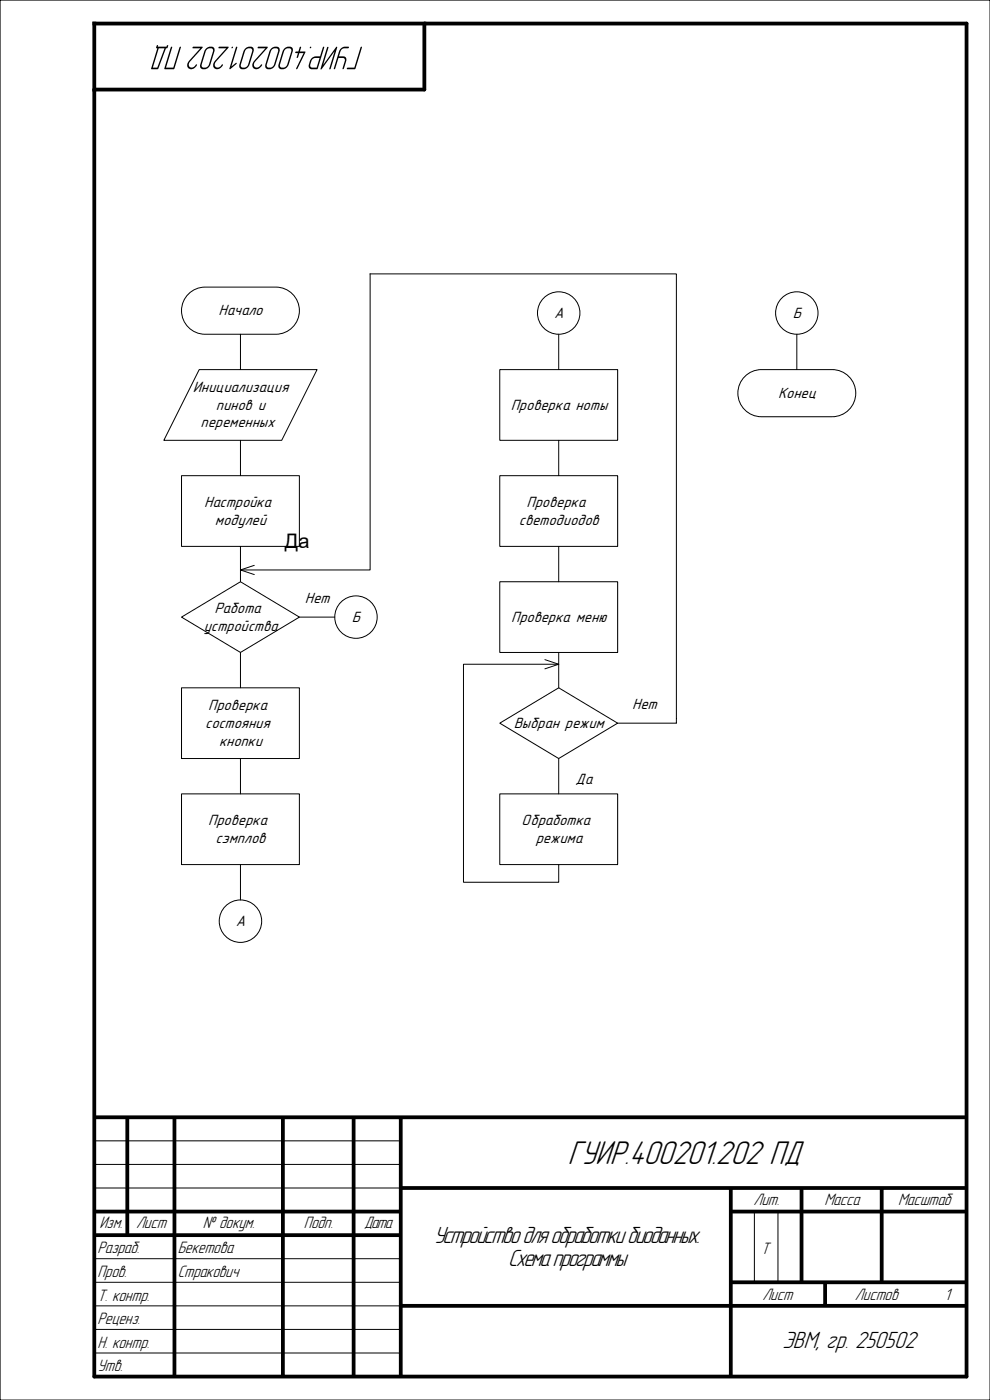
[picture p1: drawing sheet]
<svg xmlns="http://www.w3.org/2000/svg" width="210mm" height="297mm" viewBox="0 0 210 297" stroke-linecap="round" stroke-linejoin="round" font-family="sans-serif">
<path d="M0 0h210v297h-210z" fill="none" stroke="#000" stroke-width=".25"/>
<path d="M20 5h185v287h-185zM90 5v14h-70" fill="none" stroke="#000" stroke-width=".8"/>
<g fill="none" stroke="#000" stroke-width=".8" stroke-linecap="butt">
<path d="M20 237h185M27 237v25M37 237v55M60 237v55M75 237v55M85 237v55M20 257h65M85 252h120M155 252v40M155 257h50M170 252v20M187 252v20"/>
<path d="M20 262h65M85 277h120M155 272h50M175 272v5"/>
</g>
<path d="M20 242h65M20 247h65M20 252h65M160 257v15M165 257v15M20 267h65M20 272h65M20 277h65M20 282h65M20 287h65" fill="none" stroke="#000" stroke-width=".21"/>
<g fill="#000">
<path d="M49.1 10.1a.17 .17 0 0 0 .3 0 .17 .17 0 0 0-.3 0zM46.4 10v.2h1.6l-2.3 2.6a1.01 1.01 0 0 0-.2 1.7 1.01 1.01 0 0 0 1.6-.4l.2-.4h-.3a.74 .74 0 0 1-.8 .6 .74 .74 0 0 1-.6-.8l2.9-3.5-.1-.1zM43.6 10.4l-1.1 3.3a.81 .81 0 0 0 .2 .9 .81 .81 0 0 0 1 .1l.4-.3 .4-.5 1-3a.8 .8 0 0 0-.3-.9 .8 .8 0 0 0-.9-.1zM43.8 10.6a.78 .78 0 0 1 1.4 .1l-.9 3a.85 .85 0 0 1-.7 .6 .85 .85 0 0 1-.8-.4zM40.9 10v.2h1.6l-2.3 2.6a1.01 1.01 0 0 0-.2 1.7 1.01 1.01 0 0 0 1.6-.4l.2-.4h-.3a.74 .74 0 0 1-.8 .6 .74 .74 0 0 1-.6-.8l2.9-3.5-.1-.1zM36.3 9.9l-1.4 4.6v.2l2-.1 1.5-4.6-.1-.1-.2 .2-1.4 4.2h-1.5l1.3-4.2v-.2zM33.3 9.6l-.2 .6h.3l-1.3 4.3 .1 .2h1.3l1.7-4.5h.3l.2-.5-.3-.1-.1 .3h-1.8v-.3zM33.7 10.2h1.2l-1.5 4.1h-1z"/>
<path d="M63.6 9.9l-.3 1h-.5l-.2 .2 .1 .2h.5l-.3 1 .3-.2 .3-.8h.9l-1.6 3.2 .1 .2 1.9-3.6-.1-.2h-1.1l.3-.9zM60.2 10.4l-1.1 3.3a.81 .81 0 0 0 .2 .9 .81 .81 0 0 0 1 .1l.5-.3 .3-.5 1-3a.8 .8 0 0 0-.2-.9 .8 .8 0 0 0-1-.1zM60.4 10.6a.78 .78 0 0 1 1.4 .1l-.9 3a.85 .85 0 0 1-.7 .6 .85 .85 0 0 1-.8-.4zM57.4 10.4l-1.1 3.3a.81 .81 0 0 0 .2 .9 .81 .81 0 0 0 1 .1l.5-.3 .3-.5 1-3a.8 .8 0 0 0-.2-.9 .8 .8 0 0 0-1-.1zM57.6 10.6a.78 .78 0 0 1 1.4 .1l-.9 3a.85 .85 0 0 1-.7 .6 .85 .85 0 0 1-.8-.4zM54.7 10v.2h1.6l-2.3 2.6a1.01 1.01 0 0 0-.2 1.7 1.01 1.01 0 0 0 1.6-.4l.2-.4h-.2a.74 .74 0 0 1-.9 .6 .74 .74 0 0 1-.6-.8l2.9-3.5-.1-.1zM51.9 10.4l-1.1 3.3a.81 .81 0 0 0 .2 .9 .81 .81 0 0 0 1 .1l.5-.3 .3-.5 1-3a.8 .8 0 0 0-.2-.9 .8 .8 0 0 0-1-.1zM52.1 10.6a.78 .78 0 0 1 1.4 .1l-.9 3a.85 .85 0 0 1-.7 .6 .85 .85 0 0 1-.8-.4zM50.1 9.9l-1.4 4.8 1.5-1.2-.2-.2-.9 .8 1.2-4v-.2z"/>
<path d="M76.5 9.9l-1.3 4.4-1.5 .1-.1 .2h1.7l1.5-4.5-.1-.2zM72.2 10.4l-.3 .5-1.1 3.8 .3-.2 .7-2.2h.9a.46 .46 0 0 1 .4 .7l-.4 1.7 .3-.2 .5-2-.5-.5h-1.1l.5-1.4 .5-.3 1-.1 .1-.2-.1-.1a1.69 1.69 0 0 0-1.7 .5zM69.4 10l-1.4 4.7 .3-.1 2.7-3.7-1.2 3.7h.3l1.4-4.6-.1-.1-.2 .1-2.7 3.8 1.2-3.7-.1-.2zM66.3 12.6l.4-.3h1.1l-.6 2h-1a.47 .47 0 0 1-.4-.6zM66.2 12.2a1.9 1.9 0 0 0-.5 2.4l.4 .1 1.2-.1 1.4-4.7-.2 .2-.6 1.9a1.92 1.92 0 0 0-1.7 .2zM65.7 10.1a.17 .17 0 0 0 .3 0 .17 .17 0 0 0-.3 0z"/>
</g>
<path d="M39.7 62.7a5 5 0 0 1 3.8-1.8h15a5 5 0 0 1 5 5 5 5 0 0 1-5 5h-15a5 5 0 0 1-4.5-2.9 5 5 0 0 1 .7-5.3z" fill-rule="evenodd" fill="#fff"/>
<path d="M39.7 62.7a5 5 0 0 1 3.8-1.8h15a5 5 0 0 1 5 5 5 5 0 0 1-5 5h-15a5 5 0 0 1-4.5-2.9 5 5 0 0 1 .7-5.3z" fill="none" stroke="#000" stroke-width=".21"/>
<path d="M42.2 78.4h25.1l-7.6 15h-24.9z" fill-rule="evenodd" fill="#fff"/>
<path d="M42.2 78.4h25.1l-7.6 15h-24.9zM51 70.9v7.5" fill="none" stroke="#000" stroke-width=".21"/>
<path d="M38.5 100.9h25v15h-25z" fill-rule="evenodd" fill="#fff"/>
<path d="M51 93.4v7.5M38.5 100.9h25v15h-25z" fill="none" stroke="#000" stroke-width=".21"/>
<path d="M38.5 130.9l12.5-7.5 12.5 7.5-12.5 7.5z" fill-rule="evenodd" fill="#fff"/>
<path d="M51 115.9v7.5M38.5 130.9l12.5-7.5 12.5 7.5-12.5 7.5z" fill="none" stroke="#000" stroke-width=".21"/>
<path d="M38.5 145.9h25v15h-25z" fill-rule="evenodd" fill="#fff"/>
<path d="M38.5 145.9h25v15h-25z" fill="none" stroke="#000" stroke-width=".21"/>
<path d="M38.5 168.4h25v15h-25z" fill-rule="evenodd" fill="#fff"/>
<path d="M51 138.4v7.5M38.5 168.4h25v15h-25zM51 160.9v7.5" fill="none" stroke="#000" stroke-width=".21"/>
<path d="M106 78.4h25v15h-25z" fill-rule="evenodd" fill="#fff"/>
<path d="M106 78.4h25v15h-25z" fill="none" stroke="#000" stroke-width=".21"/>
<path d="M106 100.9h25v15h-25z" fill-rule="evenodd" fill="#fff"/>
<path d="M106 100.9h25v15h-25z" fill="none" stroke="#000" stroke-width=".21"/>
<circle cx="51" cy="195.4" r="4.5" fill="#fff"/>
<circle cx="51" cy="195.4" r="4.5" fill="none" stroke="#000" stroke-width=".21"/>
<circle cx="118.5" cy="66.4" r="4.5" fill="#fff"/>
<circle cx="118.5" cy="66.4" r="4.5" fill="none" stroke="#000" stroke-width=".21"/>
<path d="M106 123.4h25v15h-25z" fill-rule="evenodd" fill="#fff"/>
<path d="M106 123.4h25v15h-25z" fill="none" stroke="#000" stroke-width=".21"/>
<path d="M106 153.4l12.5-7.5 12.5 7.5-12.5 7.5z" fill-rule="evenodd" fill="#fff"/>
<path d="M106 153.4l12.5-7.5 12.5 7.5-12.5 7.5z" fill="none" stroke="#000" stroke-width=".21"/>
<path d="M106 168.4h25v15h-25z" fill-rule="evenodd" fill="#fff"/>
<path d="M118.5 70.9v7.5M118.5 93.4v7.5M53.9 119.9l-2.9 1 2.9 1M118.5 115.9v7.5M51 120.9h27.5v-62.8h65v95.3M115.6 139.9l2.9 1-2.9 1M118.5 138.4v7.5M118.5 140.9h-20.2v46.2h20.2v-3.7M143.5 153.3l-12.5 .1M106 168.4h25v15h-25zM118.5 160.9v7.5M51 183.4v7.5" fill="none" stroke="#000" stroke-width=".21"/>
<circle cx="75.5" cy="130.9" r="4.5" fill="#fff"/>
<g fill="none" stroke="#000" stroke-width=".21">
<path d="M63.5 130.9h7.5"/>
<circle cx="75.5" cy="130.9" r="4.5"/>
</g>
<circle cx="169" cy="66.4" r="4.5" fill="#fff"/>
<circle cx="169" cy="66.4" r="4.5" fill="none" stroke="#000" stroke-width=".21"/>
<path d="M157.7 80.2a5 5 0 0 1 3.8-1.8h15a5 5 0 0 1 5 5 5 5 0 0 1-5 5h-15a5 5 0 0 1-4.5-2.9 5 5 0 0 1 .7-5.3z" fill-rule="evenodd" fill="#fff"/>
<path d="M169 70.9v7.5M157.7 80.2a5 5 0 0 1 3.8-1.8h15a5 5 0 0 1 5 5 5 5 0 0 1-5 5h-15a5 5 0 0 1-4.5-2.9 5 5 0 0 1 .7-5.3z" fill="none" stroke="#000" stroke-width=".21"/>
<text font-size="7.4" x="120.4" y="247">ГУИР.400201.202 ПД</text>
<g font-size="5.3">
<text x="92" y="263.6">Устройство для обработки биоданных.</text>
<text x="107.8" y="268.6">Схема программы</text>
<text x="166" y="286">ЭВМ, гр. 250502</text>
</g>
<text font-size="4.2" x="60.4" y="116.3">Да</text>
<g font-size="3.7">
<text x="159.8" y="255.6">Лит.</text>
<text x="174.9" y="255.6">Масса</text>
<text x="190.5" y="255.6">Масштаб</text>
<text x="21.1" y="260.6">Изм.</text>
<text x="28.8" y="260.6">Лист</text>
<text x="43" y="260.6">№ докум.</text>
<text x="64.4" y="260.6">Подп.</text>
<text x="77.2" y="260.6">Дата</text>
<text x="20.7" y="265.9">Разраб.</text>
<text x="37.7" y="265.9">Бекетова</text>
<text x="161.4" y="265.9">Т</text>
<text x="20.7" y="270.9">Пров.</text>
<text x="20.7" y="275.9">Т. контр.</text>
<text x="37.7" y="270.9">Стракович</text>
<text x="161.7" y="275.8">Лист</text>
<text x="181.3" y="275.8">Листов</text>
<text x="200.3" y="275.8">1</text>
<text x="20.7" y="280.9">Реценз.</text>
<text x="20.7" y="285.9">Н. контр.</text>
<text x="20.7" y="290.9">Утв.</text>
</g>
<text font-size="3.4" x="40.9" y="83.1">Инициализация</text>
<g font-size="3.3">
<text x="46.3" y="66.9">Начало</text>
<text x="117.5" y="67.4">А</text>
<text x="168.2" y="67.4">Б</text>
<text x="45.8" y="86.9">пинов и</text>
<text x="108.3" y="86.9">Проверка ноты</text>
<text x="165" y="84.4">Конец</text>
<text x="42.6" y="90.7">переменных</text>
<text x="43.3" y="107.5">Настройка</text>
<text x="111.7" y="107.5">Проверка</text>
<text x="45.6" y="111.3">модулей</text>
<text x="110.1" y="111.3">светодиодов</text>
<text x="45.5" y="130">Работа</text>
<text x="64.7" y="127.9">Нет</text>
<text x="74.6" y="131.9">Б</text>
<text x="108.4" y="131.9">Проверка меню</text>
<text x="43.2" y="133.8">устройства</text>
<text x="43.5" y="154.4">состояния</text>
<text x="44.2" y="150.6">Проверка</text>
<text x="109" y="154.4">Выбран режим</text>
<text x="134.1" y="150.4">Нет</text>
<text x="46.5" y="158.2">кнопки</text>
<text x="122.1" y="166.3">Да</text>
<text x="44.2" y="175">Проверка</text>
<text x="45.7" y="178.8">сэмплов</text>
<text x="110.6" y="175">Обработка</text>
<text x="113.6" y="178.8">режима</text>
<text x="50" y="196.4">А</text>
</g>
</svg>
